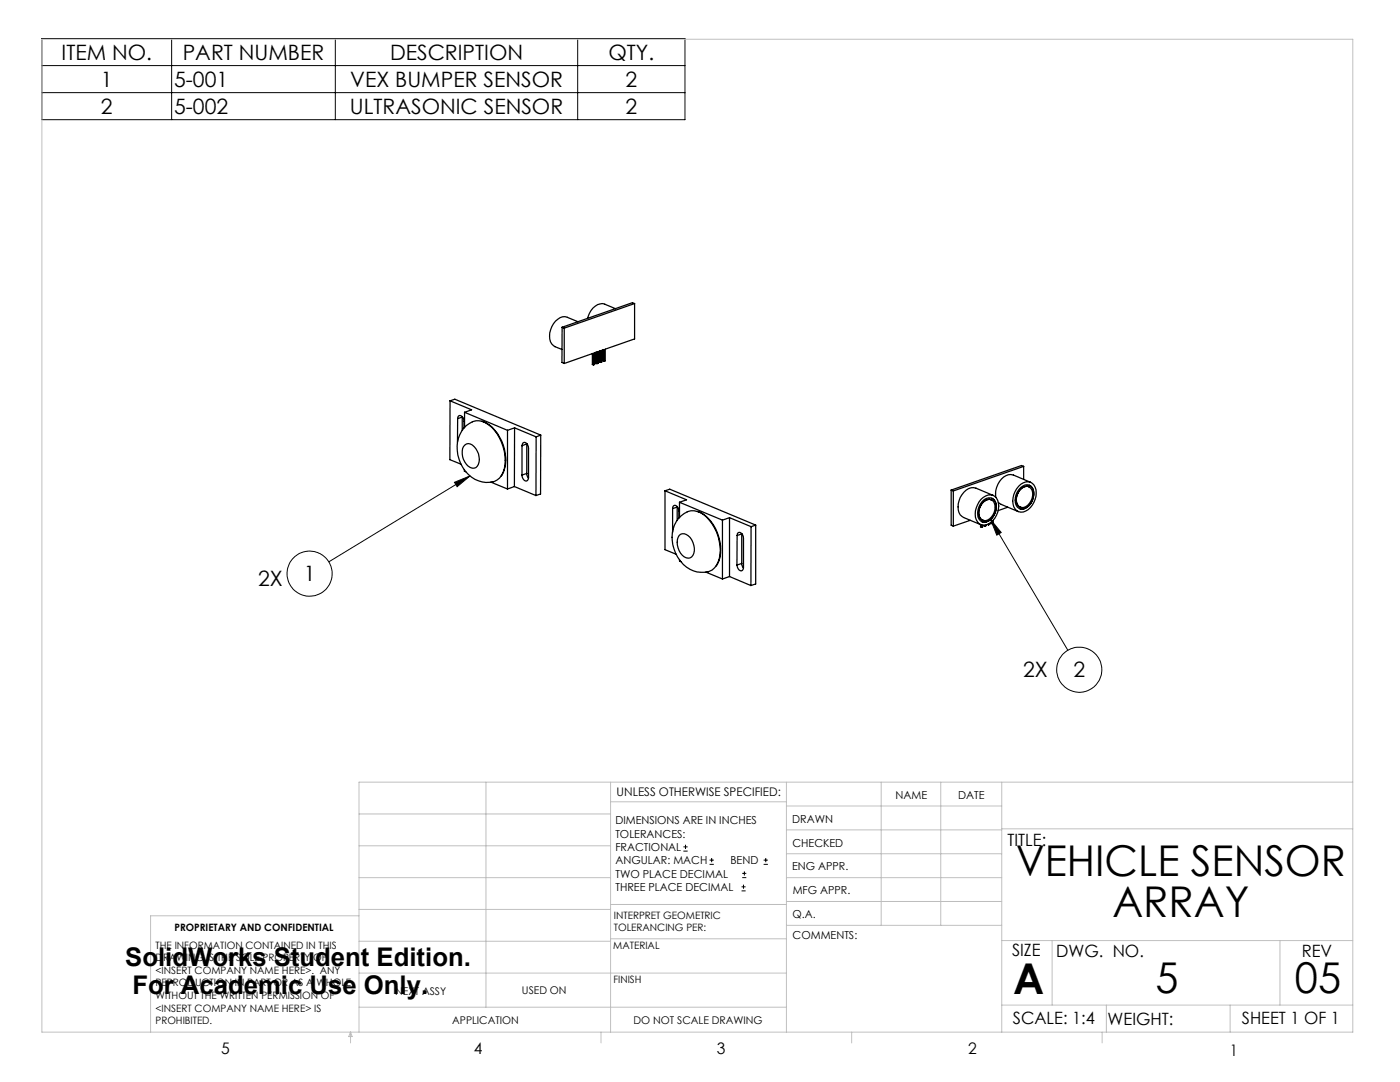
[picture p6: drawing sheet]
<svg xmlns="http://www.w3.org/2000/svg" width="279mm" height="216mm" viewBox="0 0 279 216" stroke-linecap="round" stroke-linejoin="round" font-family="sans-serif">
<g fill="none" stroke="#000" stroke-width=".2">
<path d="M8.4 7.7h128.3v16.2h-128.3zM8.4 18.5h128.3M8.4 13.1h128.3M34.3 7.7v16.2M66.9 7.7v16.2M115.3 7.7v16.2M90.7 96.2l3.1-1.2-2.6 2.1zM93.8 95l-28.2 17.1M197.7 103.7l15.4 26.1M197.7 103.7l2.1 2.6-.9 .5zM136.4 169.8h.8M136.4 169h.8"/>
<path d="M136.8 168.6v.8M141.6 172.5h.9M141.6 171.6h.9M142 171.2v.8M148 177.8h.8M148 177h.8M148.1 175.1h.8M148.1 174.3h.8M148.4 176.5v.8M148.6 173.9v.8M152.4 172.5h.8M152.4 171.6h.8"/>
<path d="M152.8 171.2v.8"/>
<circle cx="61.8" cy="114.5" r="4.5"/>
<circle cx="215.4" cy="133.6" r="4.5"/>
</g>
<g fill="none" stroke="#c0c0c0" stroke-width=".2">
<path d="M8.4 7.8h261.6v198.2h-261.6zM97 156.1v44.9M121.8 156.1v49.9M121.8 160h35.2M157 156.1v49.9M175.9 156.1v28.5M187.7 156.1v28.5M199.9 156.1v49.9M270 156.1h-198.4v49.9M71.6 175.1h50.2M71.6 168.8h50.2M71.6 162.4h50.2"/>
<path d="M157 170.4h42.9M157 165.6h42.9M157 160.8h42.9M157 175.1h42.9M157 179.9h42.9M199.9 165.4h70.1M71.6 194.2h85.4M71.6 187.8h50.2M71.6 181.5h50.2M71.6 182.7h-41.5v23.3M121.8 187.3h35.2M121.8 180.5h35.2"/>
<path d="M157 184.6h42.9M199.9 187.7h70.1M210 187.7v12.9M255.4 187.7v12.9M70 206v2.1M70 206l.3 .8h-.7zM71.6 201h85.4M119.9 206v2.1M170 206v2.1M199.9 200.6h70.1M220 206v2.1M220.8 200.6v5.4"/>
<path d="M245.5 200.6v5.4"/>
</g>
<path d="M197.7 103.7l2.1 2.6-.9 .5zM90.7 96.2l3.1-1.2-2.6 2.1z" fill="#000"/>
<g fill="none" stroke="#000" stroke-width=".25">
<path d="M89.8 80l4.3 1.8-1.4 .5M89.8 80l1-.3 17.1 7.1M89.8 80v11.7l2.2 .9M112.2 65.3l.4 .2M112.2 65.3l-.1 7 .5 .2M112.6 72.5l5.8-2v2.3M112.6 65.5v7M115.4 64.2l-2.2-.9a2.57 2.57 0 0 0-3.1 1.9 2.93 2.93 0 0 0 2.1 4.5M118.2 70.6v2.1l.2 .1M118.9 70.3v2.2l.2 .1M119.1 72.6v-2.4l-.4 .2v2.3l-.3 .1M119.6 70.1v2.1l.2 .1"/>
<path d="M119.8 72.3v-2.3l-.4 .2v2.3l-.3 .1M120.3 69.8v2.2l.2 .1M120.5 72.1v-2.4l-.4 .2v2.3l-.3 .1M122.8 61.6l-2.1-.9a2.6 2.6 0 0 0-3.1 1.8l-.3 1M126.6 60.6l-.4-.2-14 4.9M126.6 60.6l-14 4.9M126.6 60.6v7l-5.8 2.1v2.3l-.3 .1M91.3 83.5l.2-.5a.88 .88 0 0 1 1.1 1.1v1.3M91.3 83.5v4.7M92.3 83.2l-1 .3M92.3 83.1v2.8M92.7 93.7v.3l.3 .1"/>
<path d="M92.7 82.3l8.6 3.6M92.7 82.3v3M92.8 88.8a1.48 1.48 0 0 1 2.2 .7 2.84 2.84 0 0 1 0 3.8 1.79 1.79 0 0 1-2.2-1.1 3 3 0 0 1 0-3.4zM96.3 84.1a8 8 0 0 1 4.6 7.7v.3a5.5 5.5 0 0 1-.8 2.8M98 96.2l3.3 1.4M98.4 96.1a5.7 5.7 0 0 1-6.5-3.6 6.3 6.3 0 0 1 1.7-8 3.1 3.1 0 0 1 3.9 .3 9 9 0 0 1 2.9 9.4 2.87 2.87 0 0 1-2 1.9M101.3 85.9v11.7M102.7 97.1l4.3 1.8M102.7 97.1l-1.4 .5M102.7 85.4l4.3 1.8M102.7 85.4l-1.4 .5M102.7 85.4v11.7"/>
<path d="M104.2 88.9l.2-.5a.89 .89 0 0 1 1.1 1.1v5.8l-.2 .6a.89 .89 0 0 1-1.1-1.1M104.2 88.9v5.9M104.2 88.9l.9-.3v5.9M105.1 94.5l.4 .9M105.1 94.5l-.9 .3M107 87.2v11.7M107.9 86.8l-.9 .4M107.9 86.8v11.8l-.9 .3M132.7 97.9l4.3 1.8-1.4 .5M132.7 97.9l1-.3 17.1 7.2M132.7 97.9v11.8l2.2 .9M189.8 97.8l.5 .2"/>
<path d="M189.8 97.8v7l.5 .2M190.3 98v7M195.8 99.6a1.99 1.99 0 0 1 3.1-.2 3.9 3.9 0 0 1-2.2 5.4 1.83 1.83 0 0 1-2.1-2.2 4.7 4.7 0 0 1 1.2-3zM197.8 99.7a2.06 2.06 0 0 0-2.4 1.8 1.83 1.83 0 0 0 .7 2.3M197.8 99.7h.1M197.9 99.4a1.67 1.67 0 0 1 .9 1.7M198.2 98.8l-3.4-1.4a2.32 2.32 0 0 0-2.8 1.3 3.8 3.8 0 0 0-.4 4l.7 .6 3.5 1.4M202.8 99.7a1.58 1.58 0 0 0 .8 1.5M203.3 97a1.95 1.95 0 0 1 3-.2 3.9 3.9 0 0 1-2.1 5.4 1.84 1.84 0 0 1-2.1-2.2 4.5 4.5 0 0 1 1.2-3zM203.6 97.7a1.38 1.38 0 0 1 1.8-.6 1.38 1.38 0 0 1 .7 1.7 2.3 2.3 0 0 1-2.5 2.4 2.32 2.32 0 0 1 0-3.5zM203.7 97.3a1.44 1.44 0 0 1 1.7-.5 1.44 1.44 0 0 1 .9 1.4 3.1 3.1 0 0 1-2.2 3.4 1.5 1.5 0 0 1-1.5-1.8 3.4 3.4 0 0 1 1.1-2.5zM204.3 93.1l-14 4.9"/>
<path d="M204.3 93.1v2.6M204.3 93.1l-.4-.2-14.1 4.9M205.3 97.1h.1M205.3 97.1a1.91 1.91 0 0 0-2.3 1.6l-.2 1M205.4 96.8a2.54 2.54 0 0 1 .3 3.6 2 2 0 0 1-2.2 1.1M205.7 96.2l-3.5-1.4a2.68 2.68 0 0 0-3.1 1.9 3.8 3.8 0 0 0-.3 2.5M134.2 101.5l.2-.6a.89 .89 0 0 1 1.1 1.1v1.4M134.2 101.5v4.7M135.1 101.2l-.9 .3M135.1 101.1v2.7M135.4 103.5a3.5 3.5 0 0 1 5.6-.3 9 9 0 0 1 2.3 9 3 3 0 0 1-3.5 2 6.4 6.4 0 0 1-5.5-5.5 6.3 6.3 0 0 1 1.1-5.2zM135.5 106.9a1.42 1.42 0 0 1 2.2 .3 3.1 3.1 0 0 1 .3 3.9 1.57 1.57 0 0 1-2.2-.7 3.4 3.4 0 0 1-.3-3.5z"/>
<path d="M135.6 100.2l8.6 3.6M135.6 111.7v.2l.3 .2M135.6 100.2v3.1M139.2 102.1a7.8 7.8 0 0 1 4.6 6.7 5.7 5.7 0 0 1-.8 4.1M140.9 114.2l3.3 1.3M144.2 103.8v11.7M145.6 103.3l4.3 1.8M145.6 103.3l-1.4 .5M145.6 115l4.3 1.8M145.6 103.3v11.7M145.6 115l-1.4 .5M147.1 106.9l.2-.6a.89 .89 0 0 1 1.1 1.1v5.9l-.1 .3-.3 .3a1.01 1.01 0 0 1-.9-1.2"/>
<path d="M147.1 106.9v5.8M148 112.4l.4 .9M148 106.5l-.9 .4M148 106.5v5.9M148 112.4l-.9 .3M149.9 105.1v11.7M150.8 104.8l-.9 .3M150.8 104.8v11.7l-.9 .3M193.6 103.8l-3.3 1.2M195.7 104.7v.4l.2 .1M195.9 104.7v.5M196 100a1.51 1.51 0 0 1 1.9-.6 1.51 1.51 0 0 1 .9 1.7 2.98 2.98 0 0 1-2.4 3.1 1.63 1.63 0 0 1-1.3-2.1 3.6 3.6 0 0 1 .9-2.1z"/>
<path d="M196.1 103.8h.1M196.1 104.8v.3l-.2 .1M196.3 100.2a1.31 1.31 0 0 1 1.6-.5 1.31 1.31 0 0 1 .7 1.5 2.48 2.48 0 0 1-2.3 2.7 2.11 2.11 0 0 1-.4-3.4zM196.4 104.8l.2 .2M196.6 104.8v.2M196.8 104.7l-.2 .3M197.1 104.6l.2 .1M197.3 104.6v.1M197.5 104.4v.2l-.2 .1M197.8 104.2l.2 .3M198 104v.5M198.2 103.8v.6l-.2 .1"/>
<path d="M198.8 101.1a2.98 2.98 0 0 1-2.4 3.1l-.4-.1M199.2 100.3l.6 .3 3.4 1.5M201.1 101.2l-1.9 .7M203.6 101.2h.1"/>
</g>
<g font-size="8.5">
<text x="202.7" y="174.9">VEHICLE SENSOR</text>
<text x="222" y="183">ARRAY</text>
<text x="202.2" y="198.3">A</text>
<text x="230.6" y="198.1">5</text>
<text x="258.4" y="198.1">05</text>
</g>
<g font-size="5.1">
<text x="25" y="192.8">SolidWorks Student Edition.</text>
<text x="26.4" y="198.4">For Academic Use Only.</text>
</g>
<g font-size="4.2">
<text x="12.3" y="11.9">ITEM NO.</text>
<text x="36.5" y="11.9">PART NUMBER</text>
<text x="77.8" y="11.9">DESCRIPTION</text>
<text x="121.4" y="11.9">QTY.</text>
<text x="20.1" y="17.3">1</text>
<text x="34.8" y="17.3">5-001</text>
<text x="69.9" y="17.3">VEX BUMPER SENSOR</text>
<text x="124.8" y="17.3">2</text>
<text x="20.1" y="22.7">2</text>
<text x="34.8" y="22.7">5-002</text>
<text x="69.8" y="22.7">ULTRASONIC SENSOR</text>
<text x="124.8" y="22.7">2</text>
<text x="51.5" y="116.8">2X</text>
<text x="60.6" y="116">1</text>
<text x="204.2" y="135">2X</text>
<text x="214.2" y="135.2">2</text>
</g>
<g font-size="3.4">
<text x="201.1" y="168.8">TITLE:</text>
<text x="202" y="190.8">SIZE</text>
<text x="210.8" y="190.9">DWG. NO.</text>
<text x="259.8" y="191">REV</text>
<text x="202.1" y="204.4">SCALE: 1:4</text>
<text x="221" y="204.5">WEIGHT:</text>
<text x="247.8" y="204.4">SHEET 1 OF 1</text>
</g>
<g font-size="3.2">
<text x="44.2" y="210.4">5</text>
<text x="94.6" y="210.3">4</text>
<text x="143.1" y="210.4">3</text>
<text x="193.2" y="210.3">2</text>
<text x="245.4" y="210.6">1</text>
</g>
<text font-size="2.4" x="123.1" y="158.9">UNLESS OTHERWISE SPECIFIED:</text>
<g font-size="2.2">
<text x="178.7" y="159.4">NAME</text>
<text x="191.2" y="159.4">DATE</text>
<text x="122.8" y="164.5">DIMENSIONS ARE IN INCHES</text>
<text x="122.8" y="167.1">TOLERANCES:</text>
<text x="158.1" y="164.2">DRAWN</text>
<text x="122.8" y="169.8">FRACTIONAL</text>
<text x="122.8" y="172.5">ANGULAR: MACH</text>
<text x="145.8" y="172.5">BEND</text>
<text x="158.1" y="173.7">ENG APPR.</text>
<text x="158.2" y="169.1">CHECKED</text>
<text x="122.8" y="175.1">TWO PLACE DECIMAL</text>
<text x="122.8" y="177.8">THREE PLACE DECIMAL</text>
<text x="158.2" y="178.4">MFG APPR.</text>
<text x="158.2" y="183.2">Q.A.</text>
<text x="158.2" y="187.4">COMMENTS:</text>
</g>
<g font-size="2.1">
<text x="78.8" y="198.5">NEXT ASSY</text>
<text x="104.2" y="198.4">USED ON</text>
<text x="90.2" y="204.3">APPLICATION</text>
<text x="126.4" y="204.3">DO NOT SCALE DRAWING</text>
</g>
<g font-size="2">
<text x="34.8" y="185.7">PROPRIETARY AND CONFIDENTIAL</text>
<text x="122.5" y="183.3">INTERPRET GEOMETRIC</text>
<text x="122.5" y="185.9">TOLERANCING PER:</text>
<text x="31.1" y="189.3">THE INFORMATION CONTAINED IN THIS</text>
<text x="31.1" y="191.8">DRAWING IS THE SOLE PROPERTY OF</text>
<text x="122.4" y="189.4">MATERIAL</text>
<text x="31.1" y="194.3">&lt;INSERT COMPANY NAME HERE&gt;. ANY</text>
<text x="31.1" y="196.8">REPRODUCTION IN PART OR AS A WHOLE</text>
<text x="122.4" y="196.2">FINISH</text>
<text x="31.1" y="199.4">WITHOUT THE WRITTEN PERMISSION OF</text>
<text x="31.1" y="201.9">&lt;INSERT COMPANY NAME HERE&gt; IS</text>
<text x="31.1" y="204.4">PROHIBITED.</text>
</g>
</svg>
